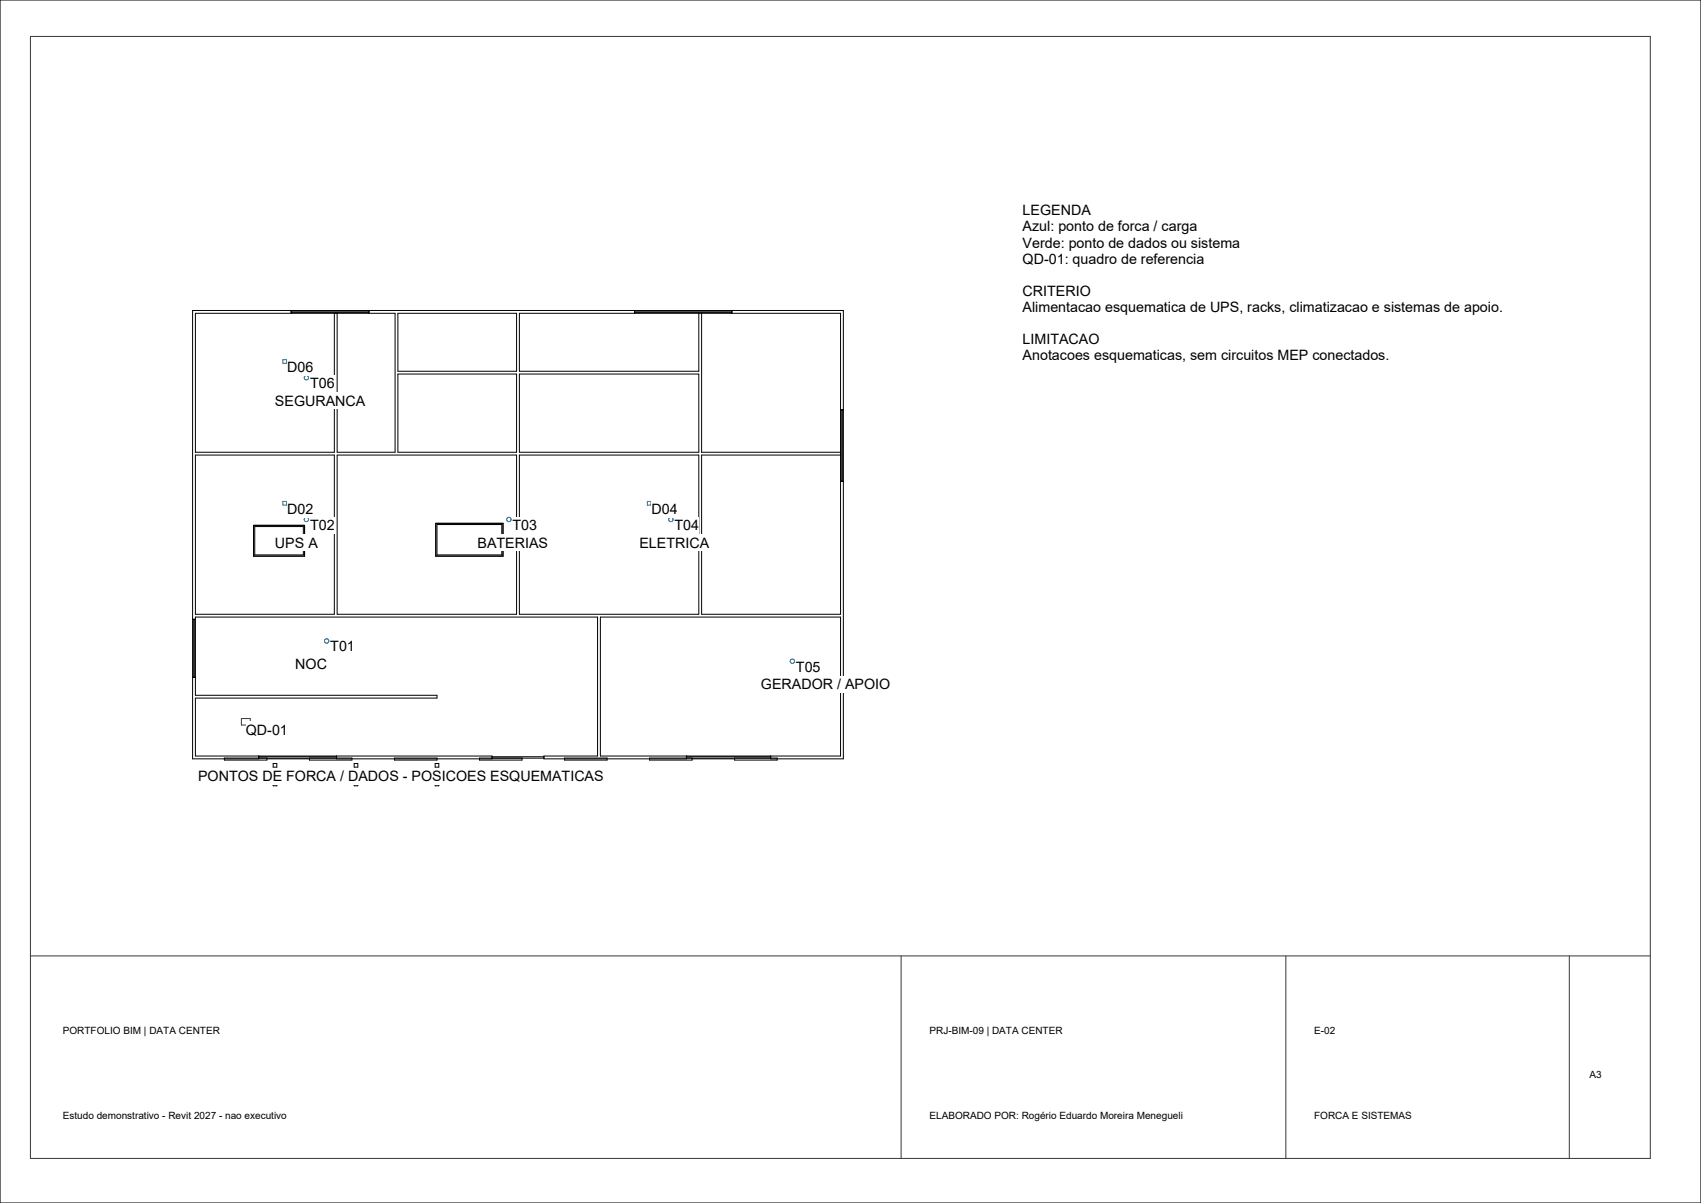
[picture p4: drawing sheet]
<svg xmlns="http://www.w3.org/2000/svg" width="420mm" height="297mm" viewBox="0 0 420 297" stroke-linecap="round" stroke-linejoin="round" font-family="sans-serif">
<g fill="none" stroke="#000" stroke-width=".25">
<path d="M71.9 76.6v.7M71.9 77.2h19.2M71.9 76.8h19.2M82.6 77.3v34.3h-34.4v-34.3h49.3v34.3h-14.3v-34.3M91.1 76.6v.7M98.2 77.3h29.3v14.3h-29.3zM156.7 76.6v.7M156.7 77.2h24M156.7 76.8h24M172.5 77.3v14.3h-44.3v-14.3h79.3v74.3h-34.3v-39.3h34.3M173.2 77.3v34.3h34.3M180.7 76.6v.7"/>
<path d="M98.2 92.3h29.3v19.3h-29.3zM128.2 92.3h44.3v19.3h-44.3zM48.2 112.3h34.4v39.3h-34.4zM83.2 112.3h44.3v39.3h-44.3zM128.2 112.3h44.3v39.3h-44.3zM207.5 118.8h.7M207.5 101.2h.7M207.7 101.2v17.6M208.1 101.2v17.6M62.6 129.7h12.6v7.6h-12.6zM62.9 130h12v7h-12zM107.6 129.2h16.6v8.1h-16.6z"/>
<path d="M107.9 129.5h16v7.5h-16zM47.6 152.9h.6M47.7 152.9v14.3M48.1 152.9v14.3M148.2 152.3h59.3v34.3h-59.3zM47.6 167.2h.6M63.9 186.6v.7h-16.3v-110.7h160.6v110.7h-17.9v-.7M63.9 186.8h19.2M65.9 187.3h10.5M65.9 187.1v.5h-10.5v-.5h31.5v.5h-10.5v-.5M67.4 193.1h.9v.9h-.9zM67.4 188.5h.9v.9h-.9z"/>
<path d="M83.1 186.6v.7h38.4v-.7h-73.3v-14.3h59.7v-.7h-59.7v-19.3h99.3v34.3h-13.2v.7h35.2v-.7M87.4 193.1h.9v.9h-.9zM87.4 188.5h.9v.9h-.9zM97.4 187.1h10.5v.5h-10.5zM107.4 193.1h.9v.9h-.9zM107.4 188.5h.9v.9h-.9zM121.5 186.8h12.8M128.9 187.1v.5h-10.5v-.5l15.9 .1M139.4 187.1h10.5v.5h-10.5zM169.5 186.8h20.8M170.9 187.3h10.5M170.9 187.1v.5h-10.5v-.5h31.5v.5h-10.5v-.5"/>
</g>
<path d="M7.5 9h400v277h-400zM59.6 177.4h2.2v1.6h-2.2zM7.5 236h400M222.5 236v50M317.5 236v50M387.5 236v50" fill="none" stroke="#353b42" stroke-width=".25"/>
<g fill="none" stroke="#265b9e" stroke-width=".25">
<circle cx="75.6" cy="93.2" r=".55"/>
<circle cx="75.6" cy="128.2" r=".55"/>
<circle cx="125.6" cy="128.2" r=".55"/>
<circle cx="165.6" cy="128.2" r=".55"/>
<circle cx="80.6" cy="158.2" r=".55"/>
<circle cx="195.6" cy="163.2" r=".55"/>
</g>
<path d="M69.8 88.8h.9v.9h-.9zM69.8 123.8h.9v.9h-.9zM159.8 123.8h.9v.9h-.9z" fill="none" stroke="#268566" stroke-width=".25"/>
<g fill="#fff">
<path d="M72.9 162h7.7v4h-7.7z"/>
<path d="M67.9 132h10.4v4h-10.4z"/>
<path d="M117.9 132h17.3v4h-17.3z"/>
<path d="M157.9 132h17.1v4h-17.1z"/>
<path d="M187.9 167h31.6v4h-31.6z"/>
<path d="M67.9 97h22v4h-22z"/>
<path d="M60.7 178.2h10.3v3.9h-10.3z"/>
<path d="M81.5 157.6h6.1v4h-6.1z"/>
<path d="M76.5 127.6h6.1v4h-6.1z"/>
<path d="M70.9 123.7h6.3v4h-6.3z"/>
<path d="M126.5 127.6h6.1v4h-6.1z"/>
<path d="M166.5 127.6h6.1v4h-6.1z"/>
<path d="M160.9 123.7h6.3v4h-6.3z"/>
<path d="M196.5 162.6h6.1v4h-6.1z"/>
<path d="M76.5 92.6h6.1v4h-6.1z"/>
<path d="M70.9 88.7h6.3v4h-6.3z"/>
<path d="M48.9 189.7h99.1v4h-99.1z"/>
</g>
<path d="M0 0h420v297h-420z" fill="none" stroke="#000" stroke-width=".25"/>
<g fill="#fff">
<path d="M252.5 50h16.6v4h-16.6z"/>
<path d="M252.5 54h42.6v3.9h-42.6z"/>
<path d="M252.5 57.9h53v4h-53z"/>
<path d="M252.5 61.9h44.2v4h-44.2z"/>
<path d="M252.5 69.8h16.7v4h-16.7z"/>
<path d="M252.5 73.8h117.3v4h-117.3z"/>
<path d="M252.5 81.7h18.8v4h-18.8z"/>
<path d="M252.5 85.7h89.6v4h-89.6z"/>
<path d="M15.5 253h38.6v2.8h-38.6z"/>
<path d="M15.5 274h54.1v2.7h-54.1z"/>
<path d="M229.5 253h32.7v2.8h-32.7z"/>
<path d="M229.5 274h61.8v2.7h-61.8z"/>
<path d="M324.5 253h5.2v2.8h-5.2z"/>
<path d="M324.5 274h24.1v2.7h-24.1z"/>
<path d="M392.5 264h3v2.7h-3z"/>
</g>
<g font-size="3.5">
<text x="252.5" y="53.2">LEGENDA</text>
<text x="252.5" y="57.1">Azul: ponto de forca / carga</text>
<text x="252.5" y="61.1">Verde: ponto de dados ou sistema</text>
<text x="252.5" y="65.1">QD-01: quadro de referencia</text>
<text x="252.5" y="73">CRITERIO</text>
<text x="252.5" y="77">Alimentacao esquematica de UPS, racks, climatizacao e sistemas de apoio.</text>
<text x="252.5" y="84.9">LIMITACAO</text>
<text x="252.5" y="88.9">Anotacoes esquematicas, sem circuitos MEP conectados.</text>
<text x="70.9" y="91.9">D06</text>
<text x="76.5" y="95.8">T06</text>
<text x="67.9" y="100.2">SEGURANCA</text>
<text x="70.9" y="126.9">D02</text>
<text x="76.5" y="130.8">T02</text>
<text x="126.5" y="130.8">T03</text>
<text x="160.9" y="126.9">D04</text>
<text x="166.5" y="130.8">T04</text>
<text x="67.9" y="135.2">UPS A</text>
<text x="117.9" y="135.2">BATERIAS</text>
<text x="157.9" y="135.2">ELETRICA</text>
<text x="81.5" y="160.8">T01</text>
<text x="72.9" y="165.2">NOC</text>
<text x="196.5" y="165.8">T05</text>
<text x="187.9" y="170.2">GERADOR / APOIO</text>
<text x="60.7" y="181.4">QD-01</text>
<text x="48.9" y="192.9">PONTOS DE FORCA / DADOS - POSICOES ESQUEMATICAS</text>
</g>
<g font-size="2.5">
<text x="15.5" y="255.2">PORTFOLIO BIM | DATA CENTER</text>
<text x="229.5" y="255.2">PRJ-BIM-09 | DATA CENTER</text>
<text x="324.5" y="255.2">E-02</text>
<text x="392.5" y="266.2">A3</text>
<text x="15.5" y="276.2">Estudo demonstrativo - Revit 2027 - nao executivo</text>
<text x="229.5" y="276.2">ELABORADO POR: Rogério Eduardo Moreira Menegueli</text>
<text x="324.5" y="276.2">FORCA E SISTEMAS</text>
</g>
</svg>
